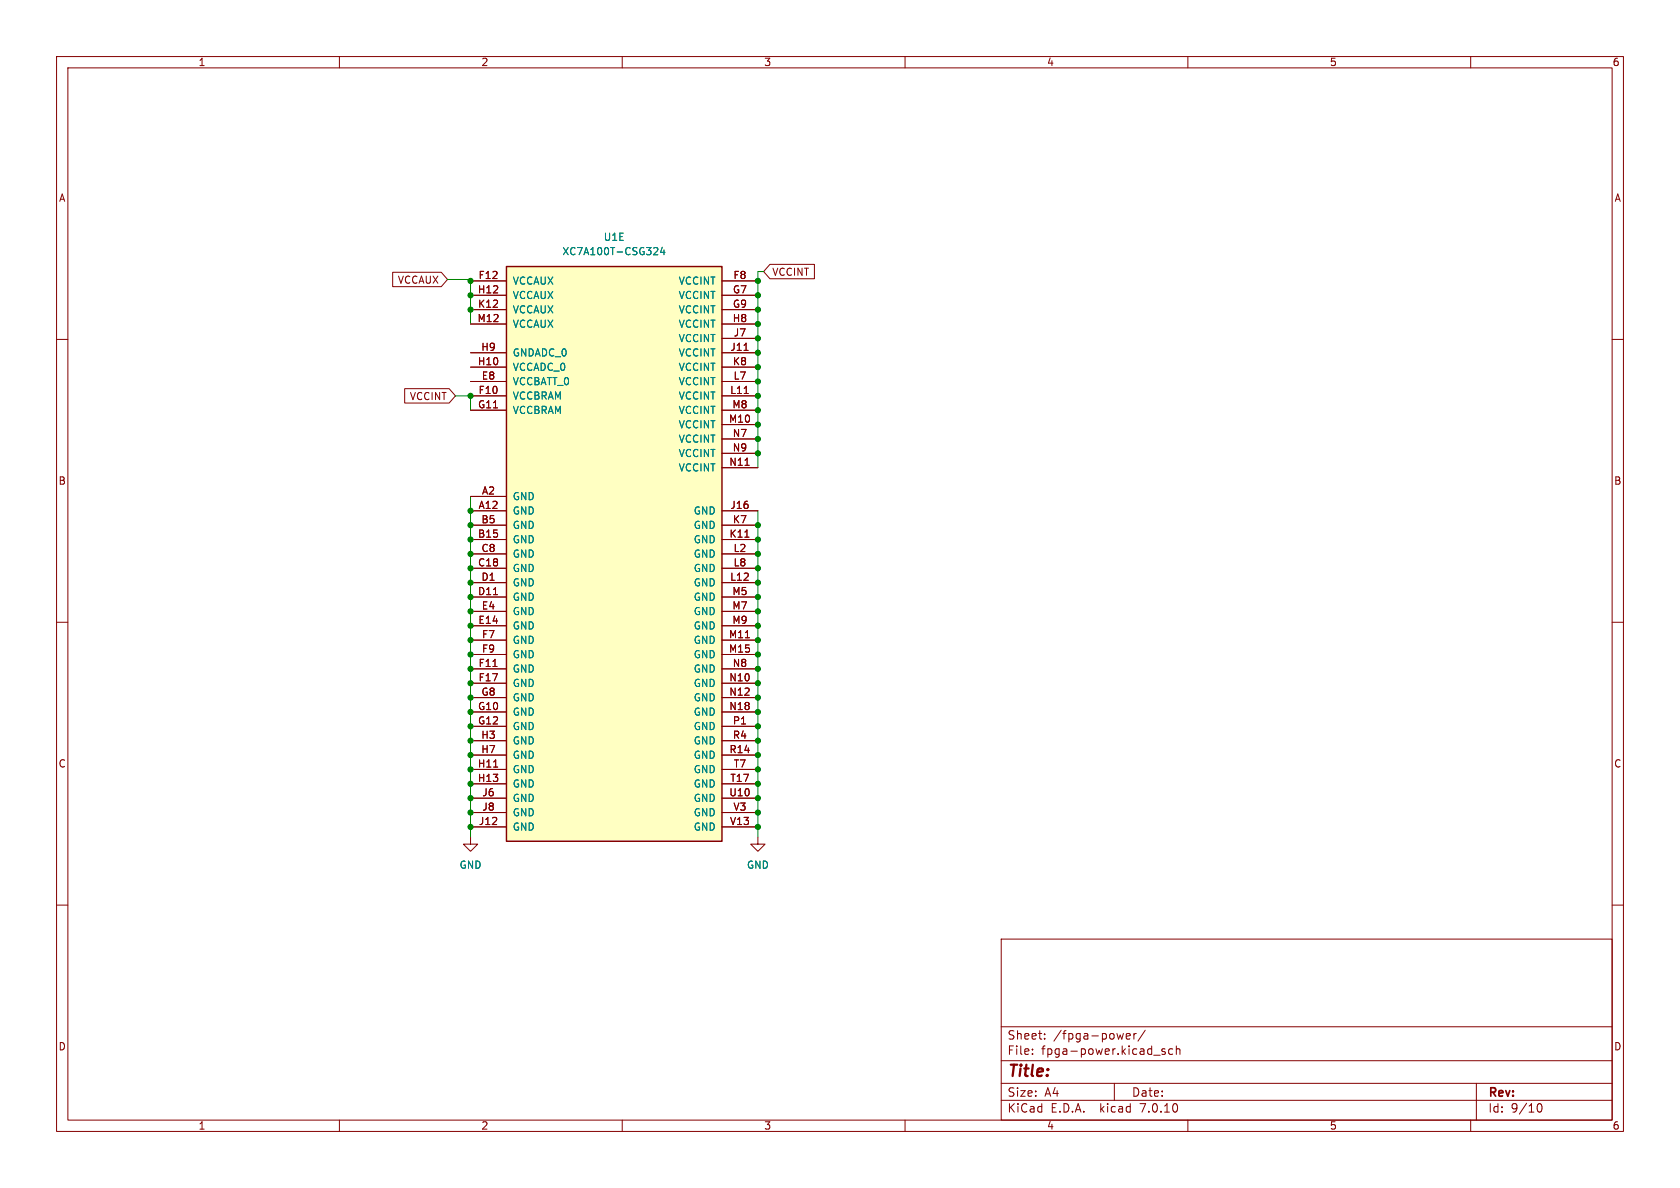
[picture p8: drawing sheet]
<svg xmlns="http://www.w3.org/2000/svg" width="297mm" height="210mm" viewBox="0 0 297 210" stroke-linecap="round" stroke-linejoin="round" font-family="sans-serif">
<g fill="none" stroke="#840000" stroke-width=".18">
<path d="M10 10h277v190h-277zM12 12h273v186h-273zM60 10v2M110 10v2M160 10v2M210 10v2M260 10v2M10 60h2M69.4 48.1h8.6l1.1 1.3-1.1 1.3h-8.6zM83.2 49.7h6.3M83.2 52.2h6.3M83.2 54.7h6.3"/>
<path d="M83.2 57.3h6.3M127.6 49.7h6.4M127.6 52.2h6.4M127.6 54.7h6.4M127.6 57.3h6.4M127.6 59.8h6.4M136.1 46.7h7.9v2.6h-7.9l-1.1-1.3zM285 60h2M71.5 68.7h7.9l1.1 1.3-1.1 1.2h-7.9zM83.2 67.4h6.3M83.2 70h6.3M83.2 72.5h6.3"/>
<path d="M83.2 64.9h6.3M83.2 62.4h6.3M127.6 67.4h6.4M127.6 70h6.4M127.6 72.5h6.4M127.6 64.9h6.4M127.6 62.4h6.4M127.6 75.1h6.4M127.6 77.6h6.4M131.5 61.9h.8M131.6 69.6h.7M83.2 90.3h6.3"/>
<path d="M83.2 87.8h6.3M83.2 95.4h6.3M83.2 92.8h6.3M83.2 97.9h6.3M127.6 90.3h6.4M127.6 95.4h6.4M127.6 92.8h6.4M127.6 97.9h6.4M127.6 82.7h6.4M127.6 80.1h6.4M131.7 95h.7M131.7 82.3h.7"/>
<path d="M10 110h2M83.2 100.5h6.3M83.2 103h6.3M83.2 105.5h6.3M83.2 110.6h6.3M83.2 108.1h6.3M83.2 118.2h6.3M83.2 113.2h6.3M83.2 115.7h6.3M87.1 117.8h.8M87.2 105.1h.8M127.6 100.5h6.4"/>
<path d="M127.6 103h6.4M127.6 105.5h6.4M127.6 110.6h6.4M127.6 108.1h6.4M127.6 118.2h6.4M127.6 113.2h6.4M127.6 115.7h6.4M131.8 112.7h.7M285 110h2M83.2 120.8h6.3M83.2 125.9h6.3M83.2 128.4h6.3"/>
<path d="M83.2 123.3h6.3M83.2 136h6.3M83.2 138.6h6.3M83.2 130.9h6.3M83.2 133.5h6.3M87.3 135.6h.7M127.6 120.8h6.4M127.6 125.9h6.4M127.6 128.4h6.4M127.6 123.3h6.4M127.6 136h6.4M127.6 138.6h6.4"/>
<path d="M127.6 130.9h6.4M127.6 133.5h6.4M10 160h2M83.2 148v1.2h1.3l-1.3 1.3-1.3-1.3h1.3M83.2 146.2h6.3M83.2 141.1h6.3M83.2 143.6h6.3M127.6 146.2h6.4M127.6 141.1h6.4M127.6 143.6h6.4M134 148v1.2h1.3l-1.3 1.3-1.3-1.3h1.3M285 160h2"/>
<path d="M177 166h108v32h-108zM60 198v2M110 198v2M160 198v2M177 194.5h108M177 191.5h108M177 187.5h108M177 181.5h108M182.5 186.3v.1M182.5 185.5v.1M184.7 183.6v.1M184.7 182.8v.1"/>
<path d="M197 191.5v3M199.1 183.2l.7-.1-.1-.3-.4-.1-.2 .2 .1 .7h.5M200.5 182.7v1M200.9 182.7l-.3 .1-.1 .2M202.5 182.1l-1.3 2M204 186.5h1.1M206 185.5l-.4-.1-.2 .2 .1 .2 .5 .2v.3h-.6M207.3 185.5l-.4-.1-.3 .3v.4l.1 .2h.6M208 185.5l.2-.1 .3 .1 .1 .9M208 184.9v1.5M210 198v2M260 198v2"/>
<path d="M261 191.5v6.5M271.7 195.7l.2-.5 .2-.1a.8 .8 0 0 1 .5 .7 .8 .8 0 0 1-.5 .8l-.2-.1-.2-.5"/>
</g>
<path d="M89.5 47.1h38.1v101.6h-38.1z" fill="#ffffc2" stroke="#ffffc2" stroke-width=".18"/>
<path d="M89.5 47.1h38.1v101.6h-38.1z" fill="none" stroke="#840000" stroke-width=".25"/>
<path d="M115.8 43.8h.4l.1 .3-.8 .9h.8M117.1 43.7l-.3 .9h.8M117.4 44.2v.8" fill="none" stroke="#008484" stroke-width=".18"/>
<path d="M79.1 49.4h4.1v7.9M135 48h-1v34.7M80.5 70h2.7v2.5M83.2 87.8v60.2M134 90.3v57.7" fill="none" stroke="#008400" stroke-width=".18"/>
<g fill="#008400" stroke="#008400" stroke-width=".18">
<circle cx="134" cy="141.1" r=".46"/>
<circle cx="134" cy="146.2" r=".46"/>
<circle cx="134" cy="143.6" r=".46"/>
<circle cx="134" cy="113.2" r=".46"/>
<circle cx="134" cy="110.6" r=".46"/>
<circle cx="134" cy="108.1" r=".46"/>
<circle cx="134" cy="115.7" r=".46"/>
<circle cx="134" cy="125.9" r=".46"/>
<circle cx="134" cy="130.9" r=".46"/>
<circle cx="134" cy="136" r=".46"/>
<circle cx="134" cy="133.5" r=".46"/>
<circle cx="134" cy="138.6" r=".46"/>
<circle cx="134" cy="120.8" r=".46"/>
<circle cx="134" cy="118.2" r=".46"/>
<circle cx="134" cy="123.3" r=".46"/>
<circle cx="134" cy="97.9" r=".46"/>
<circle cx="134" cy="100.5" r=".46"/>
<circle cx="134" cy="95.4" r=".46"/>
<circle cx="134" cy="92.8" r=".46"/>
<circle cx="83.2" cy="108.1" r=".46"/>
<circle cx="83.2" cy="105.5" r=".46"/>
<circle cx="83.2" cy="103" r=".46"/>
<circle cx="134" cy="77.6" r=".46"/>
<circle cx="134" cy="75.1" r=".46"/>
<circle cx="134" cy="80.1" r=".46"/>
<circle cx="134" cy="103" r=".46"/>
<circle cx="134" cy="105.5" r=".46"/>
<circle cx="83.2" cy="90.3" r=".46"/>
<circle cx="83.2" cy="95.4" r=".46"/>
<circle cx="83.2" cy="92.8" r=".46"/>
<circle cx="83.2" cy="97.9" r=".46"/>
<circle cx="83.2" cy="100.5" r=".46"/>
<circle cx="134" cy="59.8" r=".46"/>
<circle cx="134" cy="64.9" r=".46"/>
<circle cx="134" cy="62.4" r=".46"/>
<circle cx="83.2" cy="52.2" r=".46"/>
<circle cx="83.2" cy="49.7" r=".46"/>
<circle cx="83.2" cy="54.7" r=".46"/>
<circle cx="83.2" cy="70" r=".46"/>
<circle cx="134" cy="49.7" r=".46"/>
<circle cx="134" cy="52.2" r=".46"/>
<circle cx="134" cy="72.5" r=".46"/>
<circle cx="134" cy="70" r=".46"/>
<circle cx="134" cy="67.4" r=".46"/>
<circle cx="134" cy="54.7" r=".46"/>
<circle cx="134" cy="57.3" r=".46"/>
<circle cx="83.2" cy="136" r=".46"/>
<circle cx="83.2" cy="138.6" r=".46"/>
<circle cx="83.2" cy="133.5" r=".46"/>
<circle cx="83.2" cy="128.4" r=".46"/>
<circle cx="83.2" cy="125.9" r=".46"/>
<circle cx="134" cy="128.4" r=".46"/>
<circle cx="83.2" cy="130.9" r=".46"/>
<circle cx="83.2" cy="115.7" r=".46"/>
<circle cx="83.2" cy="113.2" r=".46"/>
<circle cx="83.2" cy="110.6" r=".46"/>
<circle cx="83.2" cy="146.2" r=".46"/>
<circle cx="83.2" cy="143.6" r=".46"/>
<circle cx="83.2" cy="141.1" r=".46"/>
<circle cx="83.2" cy="120.8" r=".46"/>
<circle cx="83.2" cy="123.3" r=".46"/>
<circle cx="83.2" cy="118.2" r=".46"/>
</g>
<text font-size="2.8" fill="#840000" x="178" y="190.9">Title:</text>
<g font-size="2.1" fill="#840000">
<text x="178" y="184">Sheet:</text>
<text x="186.2" y="184">/fpga-power/</text>
<text x="178" y="186.7">File:</text>
<text x="184.1" y="186.7">fpga-power.kicad_sch</text>
<text x="178" y="196.9">KiCad</text>
<text x="178" y="194.1">Size:</text>
<text x="184.7" y="194.1">A4</text>
<text x="185.7" y="196.9">E.D.A.</text>
<text x="194.6" y="196.9">kicad</text>
<text x="200" y="194.1">Date:</text>
<text x="201.8" y="196.9">7.0.10</text>
<text x="263" y="194.3">Rev:</text>
<text x="263" y="196.9">Id:</text>
<text x="267.1" y="196.9">9/10</text>
</g>
<g font-size="1.8" fill="#840000">
<text x="35" y="11.9">1</text>
<text x="85" y="11.9">2</text>
<text x="135" y="11.9">3</text>
<text x="185" y="11.9">4</text>
<text x="235" y="11.9">5</text>
<text x="285" y="11.9">6</text>
<text x="10.3" y="35.9">A</text>
<text x="285.3" y="35.9">A</text>
<text x="70.2" y="50.4">VCCAUX</text>
<text x="84.4" y="51.9">H12</text>
<text x="84.5" y="49.4">F12</text>
<text x="129.5" y="51.9">G7</text>
<text x="129.6" y="49.4">F8</text>
<text x="136.4" y="49">VCCINT</text>
<text x="84.3" y="57">M12</text>
<text x="84.4" y="54.5">K12</text>
<text x="129.4" y="57">H8</text>
<text x="129.5" y="54.5">G9</text>
<text x="129.6" y="59.6">J7</text>
<text x="84.4" y="64.6">H10</text>
<text x="85" y="62.1">H9</text>
<text x="129" y="62.1">J11</text>
<text x="129.5" y="64.6">K8</text>
<text x="72.4" y="70.9">VCCINT</text>
<text x="84.5" y="69.7">F10</text>
<text x="85.1" y="67.2">E8</text>
<text x="129" y="69.7">L11</text>
<text x="129.6" y="67.2">L7</text>
<text x="84.4" y="72.3">G11</text>
<text x="128.8" y="74.8">M10</text>
<text x="129.4" y="72.3">M8</text>
<text x="129.4" y="77.3">N7</text>
<text x="128.8" y="82.4">N11</text>
<text x="129.4" y="79.9">N9</text>
<text x="10.3" y="85.9">B</text>
<text x="85.1" y="87.5">A2</text>
<text x="285.3" y="85.9">B</text>
<text x="84.4" y="95.1">B15</text>
<text x="84.5" y="90">A12</text>
<text x="85" y="92.6">B5</text>
<text x="128.9" y="95.1">K11</text>
<text x="129" y="90">J16</text>
<text x="129.5" y="92.6">K7</text>
<text x="84.4" y="100.2">C18</text>
<text x="85" y="97.7">C8</text>
<text x="129.6" y="97.7">L2</text>
<text x="129.6" y="100.2">L8</text>
<text x="84.4" y="105.3">D11</text>
<text x="85" y="102.7">D1</text>
<text x="85.1" y="107.8">E4</text>
<text x="129" y="102.7">L12</text>
<text x="129.4" y="105.3">M5</text>
<text x="129.4" y="107.8">M7</text>
<text x="84.5" y="110.4">E14</text>
<text x="85.1" y="112.9">F7</text>
<text x="128.8" y="112.9">M11</text>
<text x="129.4" y="110.4">M9</text>
<text x="84.5" y="118">F11</text>
<text x="85.1" y="115.4">F9</text>
<text x="128.8" y="115.4">M15</text>
<text x="129.4" y="118">N8</text>
<text x="84.4" y="125.6">G10</text>
<text x="84.5" y="120.5">F17</text>
<text x="85" y="123.1">G8</text>
<text x="128.8" y="120.5">N10</text>
<text x="128.8" y="123.1">N12</text>
<text x="128.8" y="125.6">N18</text>
<text x="84.4" y="128.1">G12</text>
<text x="85" y="130.7">H3</text>
<text x="129.5" y="128.1">P1</text>
<text x="129.5" y="130.7">R4</text>
<text x="10.3" y="135.9">C</text>
<text x="84.4" y="135.8">H11</text>
<text x="85" y="133.2">H7</text>
<text x="128.9" y="133.2">R14</text>
<text x="129.6" y="135.8">T7</text>
<text x="285.3" y="135.9">C</text>
<text x="84.4" y="138.3">H13</text>
<text x="85.2" y="140.8">J6</text>
<text x="85.2" y="143.4">J8</text>
<text x="128.8" y="140.8">U10</text>
<text x="129" y="138.3">T17</text>
<text x="129.6" y="143.4">V3</text>
<text x="84.6" y="145.9">J12</text>
<text x="129" y="145.9">V13</text>
<text x="10.3" y="185.9">D</text>
<text x="285.3" y="185.9">D</text>
<text x="35" y="199.9">1</text>
<text x="85" y="199.9">2</text>
<text x="135" y="199.9">3</text>
<text x="185" y="199.9">4</text>
<text x="235" y="199.9">5</text>
<text x="285" y="199.9">6</text>
</g>
<g font-size="1.8" fill="#008484">
<text x="99.3" y="45.3">XC7A100T-CSG324</text>
<text x="106.6" y="42.8">U1E</text>
<text x="90.6" y="50.5">VCCAUX</text>
<text x="90.6" y="53.1">VCCAUX</text>
<text x="119.9" y="50.5">VCCINT</text>
<text x="119.9" y="53.1">VCCINT</text>
<text x="90.6" y="55.6">VCCAUX</text>
<text x="90.6" y="58.1">VCCAUX</text>
<text x="119.9" y="55.6">VCCINT</text>
<text x="119.9" y="58.1">VCCINT</text>
<text x="90.6" y="65.8">VCCADC_0</text>
<text x="90.6" y="63.2">GNDADC_0</text>
<text x="119.9" y="63.2">VCCINT</text>
<text x="119.9" y="60.7">VCCINT</text>
<text x="119.9" y="65.8">VCCINT</text>
<text x="90.6" y="68.3">VCCBATT_0</text>
<text x="90.6" y="70.8">VCCBRAM</text>
<text x="119.9" y="70.8">VCCINT</text>
<text x="119.9" y="68.3">VCCINT</text>
<text x="90.6" y="73.4">VCCBRAM</text>
<text x="119.9" y="75.9">VCCINT</text>
<text x="119.9" y="73.4">VCCINT</text>
<text x="119.9" y="83.5">VCCINT</text>
<text x="119.9" y="78.5">VCCINT</text>
<text x="119.9" y="81">VCCINT</text>
<text x="90.6" y="88.6">GND</text>
<text x="90.6" y="91.2">GND</text>
<text x="90.6" y="93.7">GND</text>
<text x="122.5" y="91.2">GND</text>
<text x="122.5" y="93.7">GND</text>
<text x="90.6" y="96.2">GND</text>
<text x="90.6" y="101.3">GND</text>
<text x="90.6" y="98.8">GND</text>
<text x="122.5" y="96.2">GND</text>
<text x="122.5" y="98.8">GND</text>
<text x="122.5" y="101.3">GND</text>
<text x="90.6" y="103.9">GND</text>
<text x="90.6" y="106.4">GND</text>
<text x="122.5" y="103.9">GND</text>
<text x="122.5" y="106.4">GND</text>
<text x="90.6" y="111.5">GND</text>
<text x="90.6" y="108.9">GND</text>
<text x="122.5" y="108.9">GND</text>
<text x="122.5" y="111.5">GND</text>
<text x="90.6" y="119.1">GND</text>
<text x="90.6" y="114">GND</text>
<text x="90.6" y="116.6">GND</text>
<text x="122.5" y="114">GND</text>
<text x="122.5" y="116.6">GND</text>
<text x="122.5" y="119.1">GND</text>
<text x="90.6" y="121.6">GND</text>
<text x="90.6" y="124.2">GND</text>
<text x="122.5" y="121.6">GND</text>
<text x="122.5" y="124.2">GND</text>
<text x="90.6" y="126.7">GND</text>
<text x="90.6" y="129.3">GND</text>
<text x="90.6" y="131.8">GND</text>
<text x="122.5" y="126.7">GND</text>
<text x="122.5" y="129.3">GND</text>
<text x="122.5" y="131.8">GND</text>
<text x="90.6" y="136.9">GND</text>
<text x="90.6" y="134.3">GND</text>
<text x="122.5" y="134.3">GND</text>
<text x="122.5" y="136.9">GND</text>
<text x="90.6" y="139.4">GND</text>
<text x="90.6" y="142">GND</text>
<text x="122.5" y="139.4">GND</text>
<text x="122.5" y="142">GND</text>
<text x="90.6" y="147">GND</text>
<text x="90.6" y="144.5">GND</text>
<text x="122.5" y="147">GND</text>
<text x="122.5" y="144.5">GND</text>
<text x="81.1" y="153.8">GND</text>
<text x="131.9" y="153.8">GND</text>
</g>
</svg>
